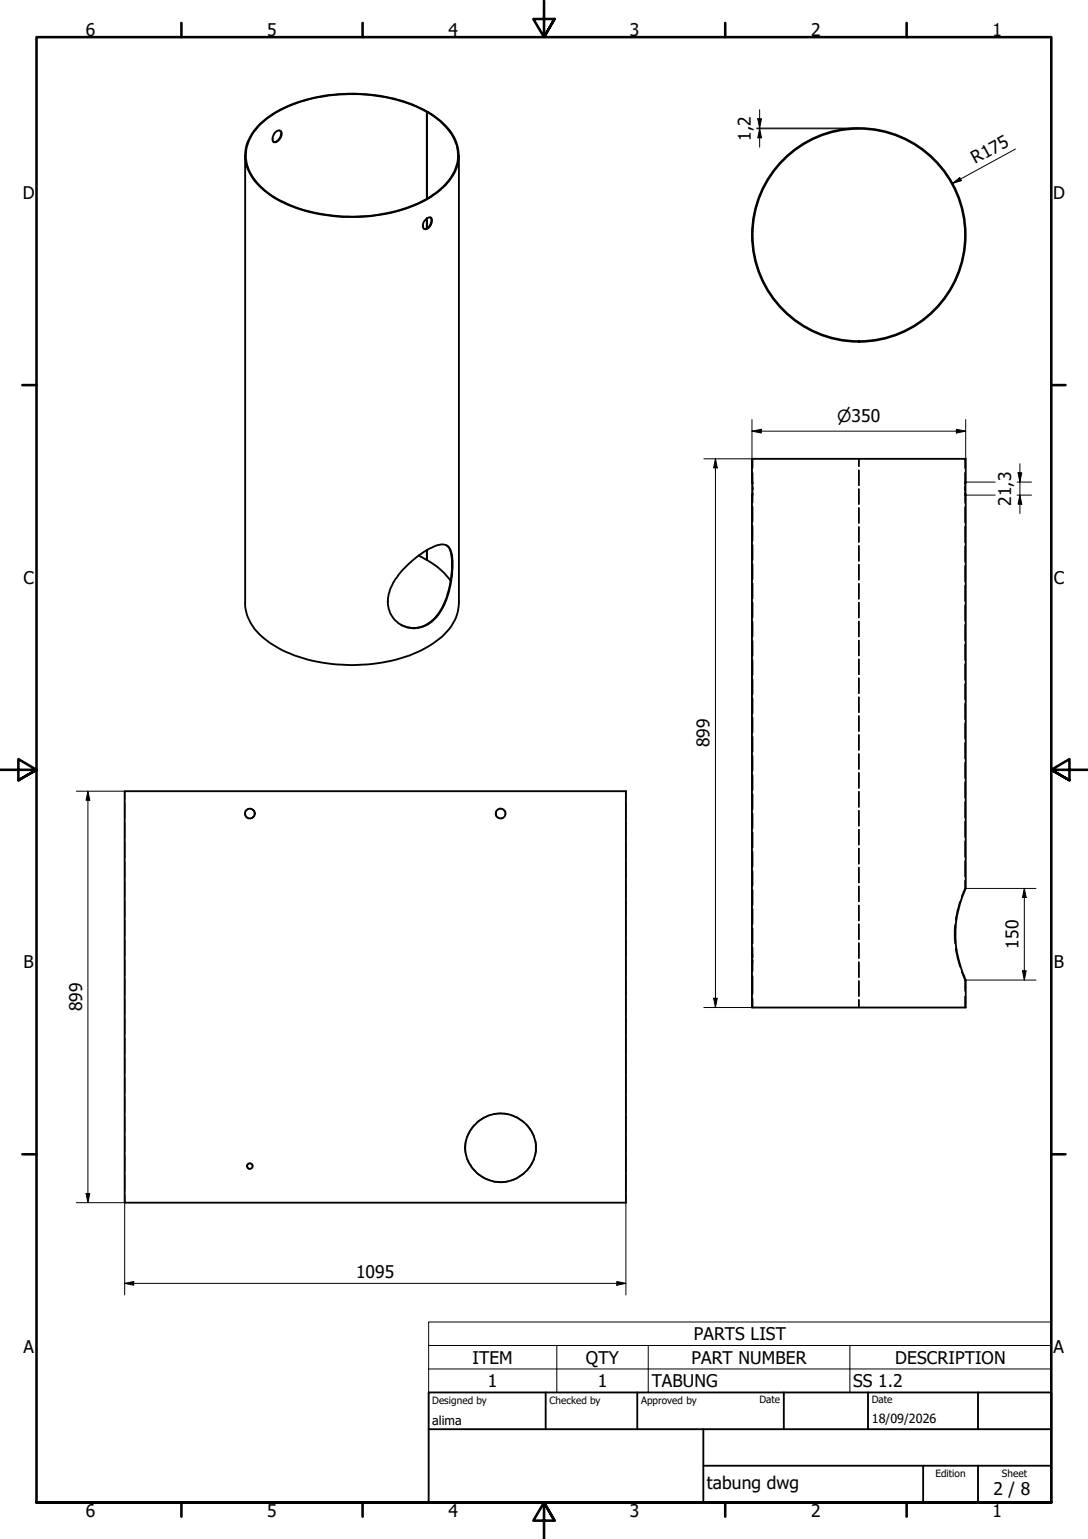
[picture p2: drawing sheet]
<svg xmlns="http://www.w3.org/2000/svg" width="297mm" height="420mm" viewBox="0 0 297 420" stroke-linecap="round" stroke-linejoin="round" font-family="sans-serif">
<!-- layer: Hidden (ISO) -->
<g fill="none" stroke="#000" stroke-width=".38">
<path d="M260.6 51.6h.3M205.4 63.1h.1M205.4 65.1h.1M205.4 62.3h.1M205.4 65.9h.1M260.6 76.6h.3M263.4 62.3h.2M263.4 65.9h.2M205.3 135.2h.2M205.3 131.6h.2M205.5 131.6v.6M205.5 125.3v2.5"/>
<path d="M205.5 129.1v2.5M205.5 135.2v2.1M205.5 138.3v4.2M205.5 132.8v1.2M205.5 134.5v.7M234.4 125.3v2M234.4 128.4v4.1M234.4 133.5v4.1M234.4 138.7v4.1M234.5 125.3v2M234.5 128.4v4.1M234.5 133.5v4.1"/>
<path d="M234.5 138.7v4.1M263.4 132.8v1.2M263.4 134.5l.1 .7M263.5 131.6l-.1 .6M263.5 135.2h.2M263.5 131.6h.2M263.5 125.3v2.5M263.5 129.1v2.5M263.5 135.2v2.1M263.5 138.4v4.3M205.5 143.6v4.1M205.5 148.8v4.2"/>
<path d="M205.5 154v4.2M205.5 159.2v4.2M234.4 143.9v4.1M234.4 149v4.1M234.4 154.2v4.1M234.4 159.4v4.1M234.5 143.9v4.1M234.5 149v4.1M234.5 154.2v4.1M234.5 159.4v4.1M263.5 143.7v4.4M263.5 149.1v4.3"/>
<path d="M263.5 154.5v4.3M263.5 159.9v4.2M205.5 164.4v4.2M205.5 169.7v4.1M205.5 174.9v4.2M234.4 164.5v4.1M234.4 169.7v4.1M234.4 174.9v4.1M234.5 164.5v4.1M234.5 169.7v4.1M234.5 174.9v4.1M263.5 165.2v4.3"/>
<path d="M263.5 170.6v4.3M263.5 175.9v4.4M205.5 180.1v4.2M205.5 185.4v4.2M205.5 190.6v4.2M205.5 195.8v4.2M234.4 180v4.1M234.4 185.1v4.2M234.4 190.4v4.1M234.4 195.5v4.1M234.5 180v4.1M234.5 185.1v4.2"/>
<path d="M234.5 190.4v4.1M234.5 195.5v4.1M263.5 181.3v4.4M263.5 186.7v4.3M263.5 192.1v4.3M263.5 197.5v4.2M34 216v2.2M34 219.2v4.3M170.9 216v2.2M170.9 219.2v4.3M205.5 201.1v4.2M205.5 206.3v4.2"/>
<path d="M205.5 211.6v4.2M205.5 216.8v4.2M234.4 200.6v4.2M234.4 205.8v4.2M234.4 211v4.1M234.4 216.1v4.2M234.5 200.6v4.2M234.5 205.8v4.2M234.5 211v4.1M234.5 216.1v4.2M263.5 202.8v4.3M263.5 208.2v4.2"/>
<path d="M263.5 213.5v4.3M263.5 218.9v4.3M34 224.6v4.2M34 229.9v4.3M34 235.2v4.4M67.8 220.8a1.32 1.32 0 0 0-.9 1.3 1.32 1.32 0 0 0 .9 1.3M68.6 220.8a1.35 1.35 0 0 1 .9 1.3 1.35 1.35 0 0 1-.9 1.3M135.5 221.5a1.33 1.33 0 0 0 .1 1.5 1.33 1.33 0 0 0 1.5 .4M136 221a1.33 1.33 0 0 1 1.5 .1 1.33 1.33 0 0 1 .4 1.4M170.9 224.6v4.2M170.9 229.9v4.3M170.9 235.2v4.4"/>
<path d="M205.5 222v4.2M205.5 227.2v4.2M205.5 232.5v4.1M205.5 237.7v4.2M234.4 221.3v4.2M234.4 226.5v4.1M234.4 231.6v4.2M234.4 236.8v4.2M234.5 221.3v4.2M234.5 226.5v4.1M234.5 231.6v4.2M234.5 236.8v4.2"/>
<path d="M263.5 224.3v4.3M263.5 229.7v4.3M263.5 235.1v4.2M34 240.6v4.3M34 246v4.2M34 251.3v4.3M34 256.6v4.4M170.9 240.6v4.3M170.9 246v4.2M170.9 251.3v4.3M170.9 256.6v4.4M205.5 242.9v4.2"/>
<path d="M205.5 248.1v4.2M205.5 253.4v4.2M205.5 258.6v2.1M234.4 242v4.1M234.4 247.2v4.1M234.4 252.3v4.2M234.4 257.5v4.1M234.5 242v4.1M234.5 247.2v4.1M234.5 252.3v4.2M234.5 257.5v4.1M260.7 252.5v5.1"/>
<path d="M260.9 258.9l.5 2.6 .7 2.4M262.1 246.2l-.7 2.4-.5 2.6M263.5 242.5l-1 2.5M263.5 242.5h.2M263.5 240.4v2.1M34 262v4.3M34 267.4v4.2M34 272.7v4.3M34 278v4.4M170.9 262v4.3M170.9 267.4v4.2M170.9 272.7v4.3"/>
<path d="M170.9 278v4.4M205.3 260.7h.2M205.3 262.7h.2M205.5 260.7v.7M205.5 262.7v2.5M205.5 266.4v5M205.5 272.6v2.5M205.5 262v.7M234.4 262.7v4.1M234.4 267.8v4.1M234.4 273v2.1M234.5 262.7v4.1"/>
<path d="M234.5 267.8v4.1M234.5 273v2.1M262.5 265.2l1 2.4M263.5 267.6h.2M263.5 267.6v3M263.5 272.1v3M34 283.4v4.3M34 288.8v4.2M34 294.1v4.3M34 299.4v4.4M170.9 283.4v4.3M170.9 288.8v4.2"/>
<path d="M170.9 294.1v4.3M170.9 299.4v4.4M34 304.8v4.3M34 310.2v4.2M34 315.5v4.3M67.6 318l-.2 .4 .2 .5 .6 .2M67.8 317.7h.8l.4 .7M127.2 311.4l-.3 1.5 .3 2.4M127.4 316.3l.7 1.4 1.4 1.9M129.5 307.1l-1.3 1.8-.8 1.5M133.7 304.5l-1.6 .6-1.8 1.3M134.7 304.2l2-.2 1.9 .2"/>
<path d="M139.6 304.5h.2a8.2 8.2 0 0 1 3.3 1.9M143.8 307.1l1.3 1.7 .8 1.6M145.9 316.3l-1.1 2.1-1 1.2M146.2 311.4l.2 1.1-.2 2.8M170.9 304.8v4.3M170.9 310.2v4.2M170.9 315.5v4.3M34 320.8v4.4M34 326.2v2.1M130.3 320.3a8.8 8.8 0 0 0 3.4 1.9M134.7 322.5l1.8 .2 2.1-.2M143.1 320.3l-2.3 1.5-1.2 .4"/>
<path d="M170.9 320.8v4.4M170.9 326.2v2.1"/>
</g>
<!-- layer: Visible (ISO) -->
<g fill="none" stroke="#000" stroke-width=".51">
<path d="M70.5 34.3a32 32 0 0 1 18-8.2 44.9 44.9 0 0 1 28.2 4.4 16.5 16.5 0 0 1 8.1 9.2 11.1 11.1 0 0 1-3.8 11.5 32.5 32.5 0 0 1-18.7 7.6 43.7 43.7 0 0 1-27.8-5 15.8 15.8 0 0 1-7.4-9.4 11 11 0 0 1 3.4-10.1zM75.4 35.9a.92 .92 0 0 1 1.3-.1 .92 .92 0 0 1 .1 1.3 1.75 1.75 0 0 1-2.1 1.6 2.12 2.12 0 0 1 .7-2.8zM76.5 35.7a2.24 2.24 0 0 1-1.2 3h-.6M116.5 30.6a44.9 44.9 0 0 0-28.2-4.3 32.1 32.1 0 0 0-17.2 7.6 11 11 0 0 0-3.2 12.4 19.2 19.2 0 0 0 10.3 9.2 46 46 0 0 0 38.1-1.1 16.5 16.5 0 0 0 8.5-9.8 12 12 0 0 0-4.7-11.5l-3.5-2.5M116.5 30.6v23.7M116.6 30.6h.1M116.6 30.6v23.6M116.7 30.5l-.2 .1M66.9 42.4v122.3a13.2 13.2 0 0 0 6.3 10.4 39.7 39.7 0 0 0 24.3 6.4 37.2 37.2 0 0 0 23.1-7.7 12.7 12.7 0 0 0 4.7-9.1v-122.3M116.2 59.9a.91 .91 0 0 1 .9-.6 .91 .91 0 0 1 .8 .6 2.22 2.22 0 0 1-2 2.6 1.73 1.73 0 0 1 .3-2.6zM116.5 59.6v2.7M116.6 59.6v2.7"/>
<path d="M117.5 59.4a2.24 2.24 0 0 1-1.7 3.1M234.4 93.3a29.2 29.2 0 0 1-25.5-43.1 29.2 29.2 0 0 1 50.1-1.9 29.2 29.2 0 0 1-22.3 44.9l-2.2 .1M234.4 93.1a29 29 0 0 1-25.4-42.9 29 29 0 0 1 49.8-1.8 29 29 0 0 1-22.1 44.7h-2.2M234.4 93.1v.2M234.5 93.1v.2M205.3 125.3h58.4v117.2l-.6 1.3a28.9 28.9 0 0 0 .6 23.8v7.5h-58.4zM109.9 155.7a22.9 22.9 0 0 1 10.2-7 2.52 2.52 0 0 1 3.2 2.3 24.9 24.9 0 0 1-3.5 16.6 7.6 7.6 0 0 1-12.1 1.5 8.3 8.3 0 0 1-.6-9.5l.9-1.6zM114.3 151.7l2.2 1.2M116.5 150.2v2.7M116.6 150.2v2.7a19.9 19.9 0 0 1 6.4 5.6M116.6 152.8l-.1 .1M121.9 148.9a6.1 6.1 0 0 1 1.5 5.2 23.7 23.7 0 0 1-4.1 13.9 7.7 7.7 0 0 1-9.9 2.5"/>
<path d="M34 216h136.9v112.3h-136.9zM130 306.7a9.6 9.6 0 0 1 11.6-1.3 9.6 9.6 0 0 1 4.3 10.8 9.6 9.6 0 0 1-12 6.1 9.6 9.6 0 0 1-6.5-11.7l.2-.4a8.6 8.6 0 0 1 2.4-3.5z"/>
<circle cx="68.2" cy="222.1" r="1.32"/>
<circle cx="136.7" cy="222.1" r="1.34"/>
<circle cx="68.2" cy="318.4" r=".76"/>
</g>
<!-- layer: Symbol (ISO) -->
<path d="M117 367.3v-6.4h170v6.4M117 367.3h170v6.4M117 367.3v12.9h170v-6.5M117 373.7h170M152 367.3v12.9M177 367.3v12.9M232 367.3v12.9" fill="none" stroke="#000" stroke-width=".27"/>
<!-- layer: Border (ISO) -->
<g fill="none" stroke="#000" stroke-width=".7">
<path d="M49.5 6.3v3.8M99 6.3v3.8M148.5 .2v9.9l-2.9-4.9h5.8l-2.9 4.9 2.9-4.9M198 6.3v3.8M247.5 6.3v3.8M6.1 105.1h3.9M287 105.1h3.9M0 210.2h10l-5-3v5.8l5-2.8-5 2.8M297 210.2h-10l5-3v5.8l-5-2.8 5 2.8M6.1 315.1h3.9M287 315.1h3.9M10 410.2v-400.1h277v400.1h-277h277"/>
<path d="M49.5 410.2v3.9M99 410.2v3.9M151.4 415.1l-2.9-4.9 2.9 4.9h-5.8l2.9-4.9v10M198 410.2v3.9M247.5 410.2v3.9"/>
</g>
<!-- layer: Title (ISO) -->
<path d="M117 380.2h170v30h-170zM117 390.2h170M149 380.2v10M174 380.2v10M192 390.2v20M214 380.2v10M237 380.2v10M267 380.2v10M192 400.2h95M252 400.2v10M267 400.2v10" fill="none" stroke="#000" stroke-width=".51"/>
<!-- layer: Dimension (ISO) -->
<g fill="none" stroke="#000" stroke-width=".27">
<path d="M206.6 35h27.9M206.6 35.2h27.9M206.9 32.4h1l-.5 2.6zM207.4 35.2l.5 2.4h-1zM207.4 30v10.2M260 50.1l2-1.6 .5 .8zM277.2 40.7l-17.2 9.4M205.3 117.7l2.5-.5v1zM205.3 117.7h58.4M205.3 114.5v10.8h-13.1M261.1 117.2l2.6 .5-2.6 .5zM263.7 114.5v10.8"/>
<path d="M195.3 125.3l.5 2.4h-1zM195.3 125.3v149.8M263.7 131.6h8M263.7 135.2h8M277.7 131.6h3.9M277.7 135.2h3.9M277.9 129.1h1.1l-.6 2.5zM278.4 135.2l.6 2.4h-1.1zM278.4 126.6v13.6M20.8 216h13.2M24 216l.5 2.5h-1zM24 216v112.3"/>
<path d="M263.7 242.5h19.1M279.7 242.5l.5 2.5h-1.1zM279.7 242.5v25.1M192.2 275.1h13.1M194.8 272.5h1l-.5 2.6zM263.7 267.6h19.1M279.1 265h1.1l-.5 2.6zM20.8 328.3h13.2v25.2M23.5 325.9h1l-.5 2.4zM170.9 328.3v25.2M34 350.4l2.5-.5v1zM34 350.4h136.9"/>
<path d="M168.4 349.9l2.5 .5-2.5 .5z"/>
</g>
<g fill="#000">
<path d="M206.9 32.4h1l-.5 2.6z" fill-rule="evenodd"/>
<path d="M207.4 35.2l.5 2.4h-1z" fill-rule="evenodd"/>
<path d="M260 50.1l2-1.6 .5 .8z" fill-rule="evenodd"/>
<path d="M205.3 117.7l2.5-.5v1z" fill-rule="evenodd"/>
<path d="M261.1 117.2l2.6 .5-2.6 .5z" fill-rule="evenodd"/>
<path d="M195.3 125.3l.5 2.4h-1z" fill-rule="evenodd"/>
<path d="M277.9 129.1h1.1l-.6 2.5z" fill-rule="evenodd"/>
<path d="M278.4 135.2l.6 2.4h-1.1z" fill-rule="evenodd"/>
<path d="M24 216l.5 2.5h-1z" fill-rule="evenodd"/>
<path d="M279.7 242.5l.5 2.5h-1.1z" fill-rule="evenodd"/>
<path d="M194.8 272.5h1l-.5 2.6z" fill-rule="evenodd"/>
<path d="M279.1 265h1.1l-.5 2.6z" fill-rule="evenodd"/>
<path d="M23.5 325.9h1l-.5 2.4z" fill-rule="evenodd"/>
<path d="M34 350.4l2.5-.5v1z" fill-rule="evenodd"/>
<path d="M168.4 349.9l2.5 .5-2.5 .5z" fill-rule="evenodd"/>
</g>
<g font-size="4.8">
<text x="23.4" y="9.8">6</text>
<text x="73" y="9.8">5</text>
<text x="122.4" y="9.8">4</text>
<text x="172" y="9.8">3</text>
<text x="221.4" y="9.8">2</text>
<text x="271" y="9.8">1</text>
<text x="205" y="38.4" transform="rotate(-90 205 38.4)">1,2</text>
<text x="266.3" y="44.9" transform="rotate(-29 266.3 44.9)">R175</text>
<text x="6.2" y="54.4">D</text>
<text x="287.5" y="54.4">D</text>
<text x="276" y="138" transform="rotate(-90 276 138)">21,3</text>
<text x="6.4" y="159.4">C</text>
<text x="287.7" y="159.4">C</text>
<text x="193.7" y="204.1" transform="rotate(-90 193.7 204.1)">899</text>
<text x="278.1" y="259" transform="rotate(-90 278.1 259)">150</text>
<text x="6.4" y="264.4">B</text>
<text x="287.7" y="264.4">B</text>
<text x="22.4" y="276.1" transform="rotate(-90 22.4 276.1)">899</text>
<text x="97.2" y="348.8">1095</text>
<text x="189.4" y="365.9">PARTS LIST</text>
<text x="6.4" y="369.4">A</text>
<text x="287.7" y="369.4">A</text>
<text x="129" y="372.3">ITEM</text>
<text x="160" y="372.3">QTY</text>
<text x="188.8" y="372.3">PART NUMBER</text>
<text x="244.4" y="372.3">DESCRIPTION</text>
<text x="133.2" y="378.7">1</text>
<text x="163.2" y="378.7">1</text>
<text x="177.9" y="378.8">TABUNG</text>
<text x="232.9" y="378.8">SS 1.2</text>
<text x="193" y="406.5">tabung dwg</text>
<text x="271.2" y="408.1">2 / 8</text>
<text x="23.4" y="414.1">6</text>
<text x="73" y="414.1">5</text>
<text x="122.4" y="414.1">4</text>
<text x="172" y="414.1">3</text>
<text x="221.4" y="414.1">2</text>
<text x="271" y="414.1">1</text>
</g>
<text font-size="4.6" x="228.6" y="115.3">⌀350</text>
<g font-size="3.4">
<text x="118" y="389.1">alima</text>
<text x="238" y="388.6">18/09/2026</text>
</g>
<g font-size="2.7">
<text x="118" y="383.3">Designed by</text>
<text x="150" y="383.3">Checked by</text>
<text x="175" y="383.3">Approved by</text>
<text x="207.3" y="383.1">Date</text>
<text x="238" y="383.1">Date</text>
<text x="255.4" y="403.3">Edition</text>
<text x="273.6" y="403.3">Sheet</text>
</g>
</svg>
